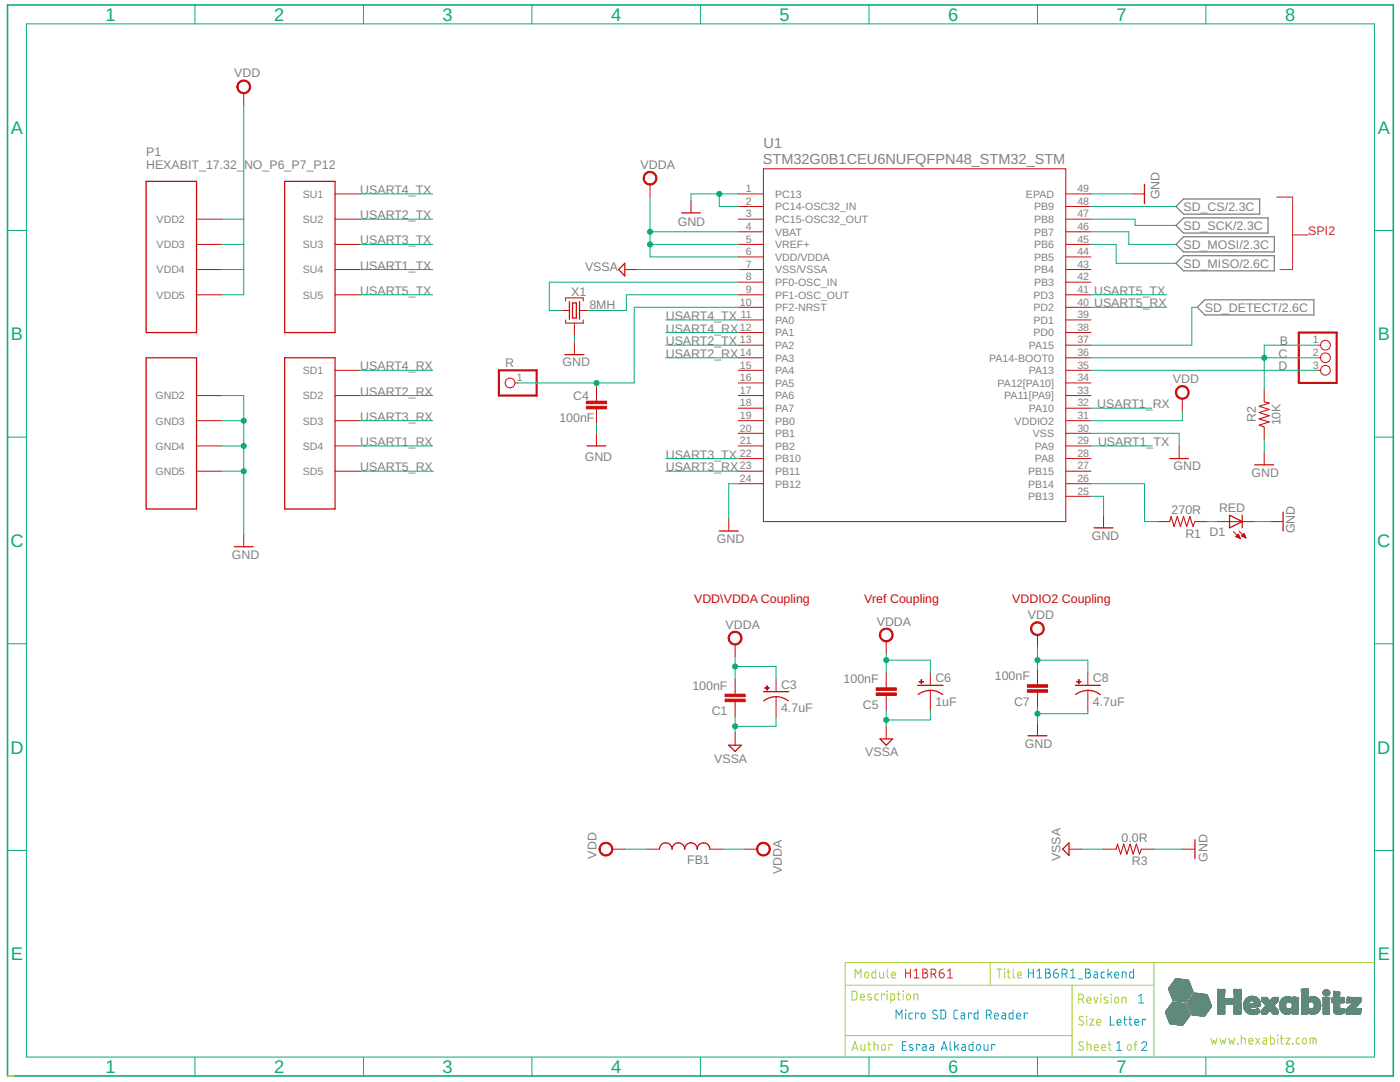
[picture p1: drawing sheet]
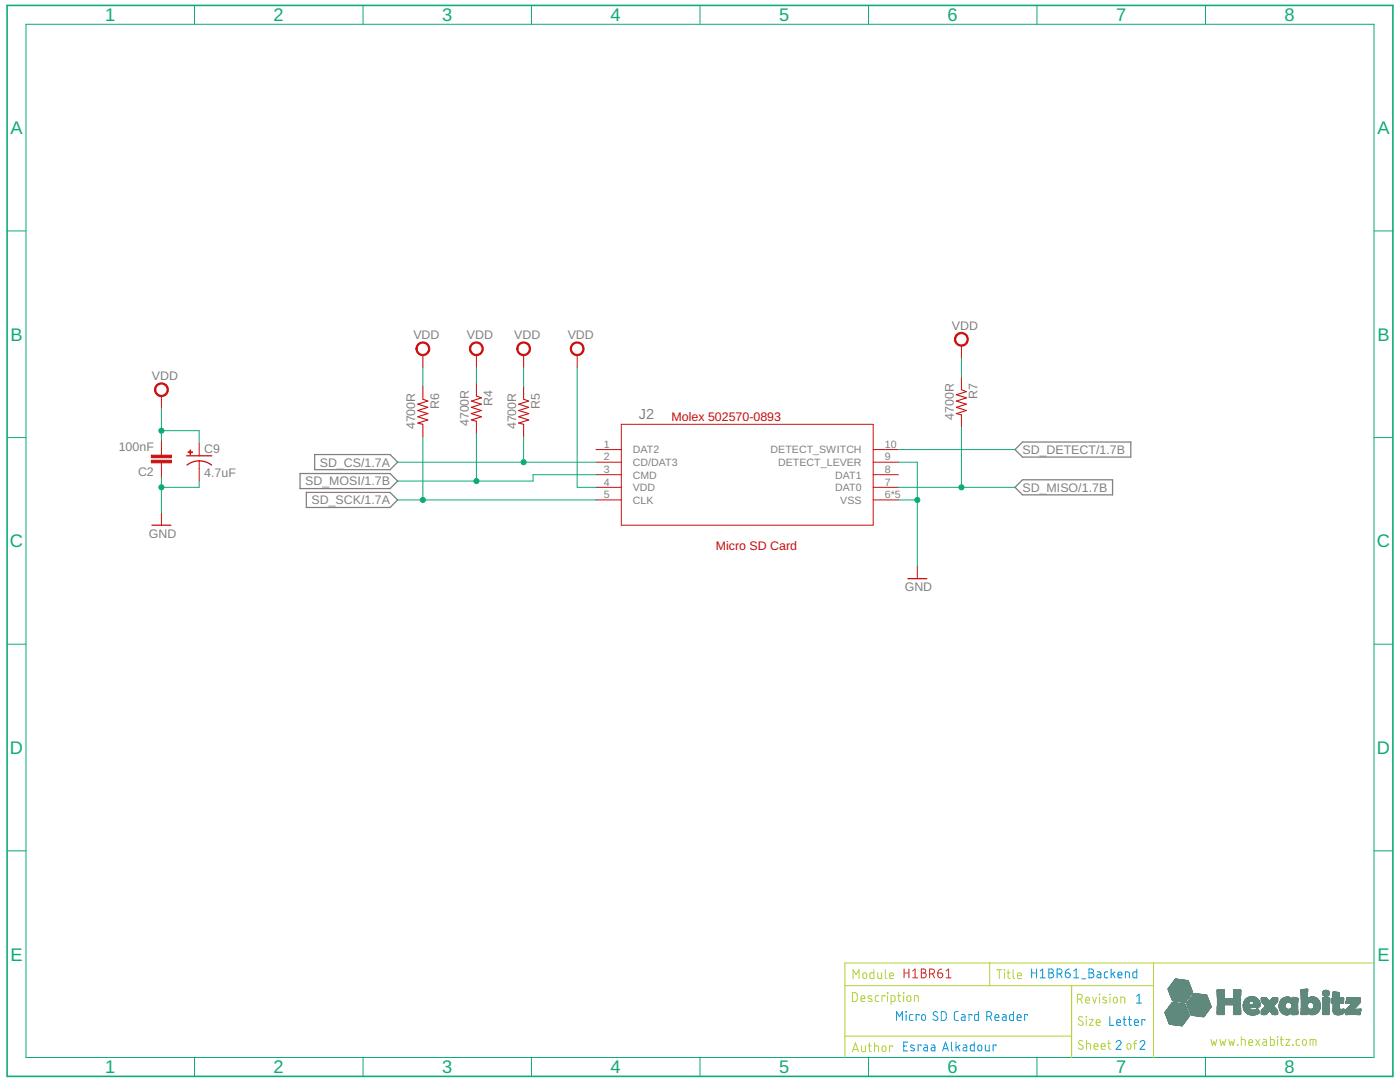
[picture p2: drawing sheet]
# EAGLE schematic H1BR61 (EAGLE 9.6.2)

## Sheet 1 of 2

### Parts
C1  100nF  C-0603  [C-0603]
C3  4.7uF  C-0805-POL  [C-0805-POL]
C4  100nF  C-0603  [C-0603]
C5  100nF  C-0603  [C-0603]
C6  1uF  C-0805-POL  [C-0805-POL]
C7  100nF  C-0603  [C-0603]
C8  4.7uF  C-0805-POL  [C-0805-POL]
D1  RED  VLMS1300-GS08  [VLMS1300-GS08]
FB1  FB-TDK_MMZ1608Y300B  [FB-TDK_MMZ1608Y300B]
J4  PINHD-1X1  [1X01]
JP1  PINHD-1X3  [1X03]
P1  HEXABIT_17.32_NO_P6_P7_P12  [HEXABIT_17.32_NO_P6_P7_P12]
R1  270R  R-0603  [R-0603]
R2  10K  R-0603  [R-0603]
R3  0.0R  R-0603  [R-0603]
U1  STM32G0B1CEU6NUFQFPN48_STM32_STM  [UFQFPN48_STM32_STM]
X1  8MH  XTALL_CSTCE8M00G52  [XTALL_CSTCE8M00G52]

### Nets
C: JP1.1 JP1.2 R2.2 U1.36(PA14-BOOT0)
D: JP1.3 U1.35(PA13)
GND: C4.1 C7.1 C8.2(-) D1.C P1.PAD_PD8(GND2) P1.PAD_PD9(GND3) P1.PAD_PD10(GND4) P1.PAD_PD11(GND5) R2.1 R3.1 U1.1(PC13) U1.2(PC14-OSC32_IN) U1.24(PB12) U1.25(PB13) U1.30(VSS) U1.49(EPAD) X1.P$2 ; also sheet 2
GND1: C1.1 C3.2(-) C5.1 C6.2(-) R3.2 U1.7(VSS/VSSA) ; supply symbol labelled VSSA
N$1: U1.8(PF0-OSC_IN) X1.P$3
N$2: U1.9(PF1-OSC_OUT) X1.P$1
N$17: R1.2 U1.26(PB14)
N$19: D1.A R1.1
R: C4.2 J4.1 U1.10(PF2-NRST)
SD_CS: U1.48(PB9) ; also sheet 2
SD_DETECT: U1.37(PA15) ; also sheet 2
SD_MISO: U1.45(PB6) ; also sheet 2
SD_MOSI: U1.46(PB7) ; also sheet 2
SD_SCK: U1.47(PB8) ; also sheet 2
USART1_RX: P1.PAD_PD4(SD4) U1.32(PA10)
USART1_TX: P1.PAD_PU4(SU4) U1.29(PA9)
USART2_RX: P1.PAD_PD2(SD2) U1.14(PA3)
USART2_TX: P1.PAD_PU2(SU2) U1.13(PA2)
USART3_RX: P1.PAD_PD3(SD3) U1.23(PB11)
USART3_TX: P1.PAD_PU3(SU3) U1.22(PB10)
USART4_RX: P1.PAD_PD1(SD1) U1.12(PA1)
USART4_TX: P1.PAD_PU1(SU1) U1.11(PA0)
USART5_RX: P1.PAD_PD5(SD5) U1.40(PD2)
USART5_TX: P1.PAD_PU5(SU5) U1.41(PD3)
VCC: C1.2 C3.1(+) C5.2 C6.1(+) FB1.2 U1.4(VBAT) U1.5(VREF+) U1.6(VDD/VDDA) ; supply symbol labelled VDDA
VDD: C7.2 C8.1(+) FB1.1 P1.PAD_PU8(VDD2) P1.PAD_PU9(VDD3) P1.PAD_PU10(VDD4) P1.PAD_PU11(VDD5) U1.31(VDDIO2) ; also sheet 2
Unconnected: U1.3(PC15-OSC32_OUT) U1.15(PA4) U1.16(PA5) U1.17(PA6) U1.18(PA7) U1.19(PB0) U1.20(PB1) U1.21(PB2) U1.27(PB15) U1.28(PA8) U1.33(PA11[PA9]) U1.34(PA12[PA10]) U1.38(PD0) U1.39(PD1) U1.42(PB3) U1.43(PB4) U1.44(PB5)

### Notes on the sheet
- B
- VDD\\\VDDA Coupling | Vref Coupling | VDDIO2 Coupling
- Module | H1BR61 | Title | H1B6R1_Backend
- Description | Revision | 1
- Micro SD Card Reader
- Size | Letter
- www.hexabitz.com
- Author | Esraa Alkadour | Sheet   of | 1 | 2
- C:/Users/Admin/Desktop/logodraft.bmp

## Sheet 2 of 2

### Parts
C2  100nF  C-0603  [C-0603]
C9  4.7uF  C-0805-POL  [C-0805-POL]
J2  5025700893502570-0893_MOL  [502570-0893_MOL]
R4  4700R  R-0603  [R-0603]
R5  4700R  R-0603  [R-0603]
R6  4700R  R-0603  [R-0603]
R7  4700R  R-0603  [R-0603]

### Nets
GND: C2.1 C9.2(-) J2.6(VSS) J2.9(DETECT_LEVER) J2.11(VSS) J2.12(VSS) J2.13(VSS) J2.14(VSS) ; also sheet 1
SD_CS: J2.2(CD/DAT3) R5.2 ; also sheet 1
SD_DETECT: J2.10(DETECT_SWITCH) ; also sheet 1
SD_MISO: J2.7(DAT0) R7.2 ; also sheet 1
SD_MOSI: J2.3(CMD) R4.2 ; also sheet 1
SD_SCK: J2.5(CLK) R6.2 ; also sheet 1
VDD: C2.2 C9.1(+) J2.4(VDD) R4.1 R5.1 R6.1 R7.1 ; also sheet 1
Unconnected: J2.1(DAT2) J2.8(DAT1)

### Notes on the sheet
- Molex 502570-0893
- Micro SD Card
- Module | H1BR61 | Title | H1BR61_Backend
- Description | Revision | 1
- Micro SD Card Reader
- Size | Letter
- www.hexabitz.com
- Author | Esraa Alkadour | Sheet   of | 2 | 2

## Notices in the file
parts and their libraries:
HEXABITZ_CONNECTION_PARTS: COPYRIGHT: Copyright (C) 2022 Ultra Librarian. All rights reserved.
